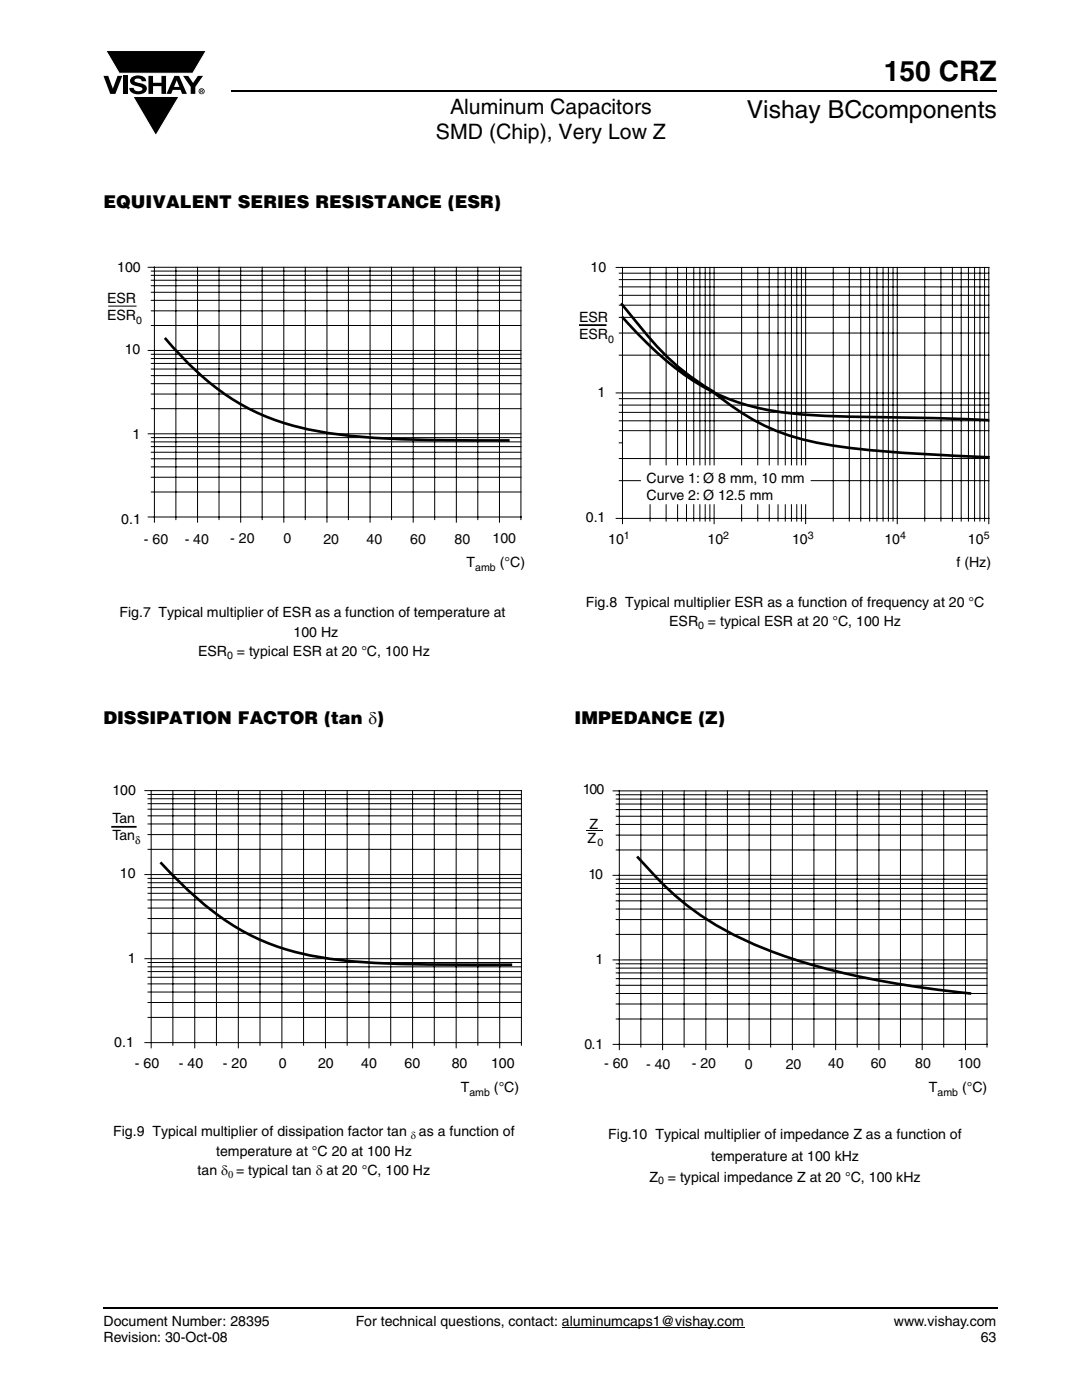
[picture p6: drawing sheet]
<svg xmlns="http://www.w3.org/2000/svg" width="216mm" height="279mm" viewBox="0 0 216 279" stroke-linecap="round" stroke-linejoin="round" font-family="sans-serif">
<g fill="#000">
<path d="M20.6 15.1h1l.9 2.6 1-2.6h.9l-1.4 3.6h-1zM21.1 10.1h20.1l-2.7 4.5h-14.7zM24.6 15.1h.9v3.6h-.9zM26.3 15.4a2.1 2.1 0 0 1 2.8 .4l.1 .4h-.9a.79 .79 0 0 0-.7-.5 .79 .79 0 0 0-.8 .4l.3 .3 1 .2a1.08 1.08 0 0 1 1.2 1 1.08 1.08 0 0 1-1.1 1.2 1.73 1.73 0 0 1-2.4-1.3h.9a.96 .96 0 0 0 .8 .7 .96 .96 0 0 0 .9-.4 1.31 1.31 0 0 0-1.2-.6 1.03 1.03 0 0 1-1.1-.6 1.03 1.03 0 0 1 .2-1.2zM29.6 15.1h.9v1.4h1.7v-1.4h.9v3.6h-.9v-1.5h-1.7v1.5h-.9zM26.5 19.3h9.2l-4.6 7.8zM36.5 15.1h1.1l.9 1.5 1-1.5h1l-1.5 2.3v1.3h-.9v-1.4zM20.6 260.8h.2v.4h-.2z"/>
<path d="M35.3 16l-.6 1.3h1.1zM34.8 15.1h.9l1.6 3.6h-1l-.3-.8h-1.5l-.3 .8h-1z"/>
<path d="M40.1 18v.2l.2-.1v-.1zM40 17.9h.4l.1 .2-.2 .2 .2 .2-.3-.2-.1 .2h-.1zM39.8 18.2a.46 .46 0 0 0 .9 0 .46 .46 0 0 0-.9 0zM39.6 18.2a.6 .6 0 0 1 1.2 0 .6 .6 0 0 1-1.2 0z"/>
</g>
<path d="M21.1 10.1h20.1l-2.7 4.5h-14.7zM26.5 19.3h9.2l-4.6 7.8z" fill="none" stroke="#fff" stroke-width=".2"/>
<path d="M112.1 264.9h36.4" fill="none" stroke="#000" stroke-width=".2"/>
<path d="M46.1 18.2h152.8M20.8 261h178.2" fill="none" stroke="#000" stroke-width=".36"/>
<path d="M21.4 43h83.2v71.5h-83.2z" fill="#fff"/>
<g fill="none" stroke="#000" stroke-width=".2">
<path d="M29.6 53.3h74.3v50.4M30.2 59.9h73.7M30.2 58.3h73.7M30.2 57h73.7M30.2 55.9h73.7M30.2 55h73.7M30.2 54.1h73.7M30.8 53.3v50.9M35.1 53.3v50.4M39.4 53.3v50.9M43.7 53.3v50.4M48 53.3v50.9"/>
<path d="M52.3 53.3v50.4M56.6 53.3v50.9M60.9 53.3v50.4M65.2 53.3v50.9M69.5 53.3v50.4M73.8 53.3v50.9M78.1 53.3v50.4M82.5 53.3v50.9M86.7 53.3v50.4M91.1 53.3v50.9M95.3 53.3v50.4M99.7 53.3v50.9"/>
<path d="M21.6 61.1h5.6M29.6 69.9h74.3M30.2 78.6h73.7M30.2 76.6h73.7M30.2 75h73.7M30.2 73.7h73.7M30.2 72.5h73.7M30.2 71.6h73.7M30.2 70.7h73.7M30.2 65h73.7M30.2 62h73.7M29.6 86.6h74.3"/>
<path d="M30.2 98.2h73.7M30.2 95.2h73.7M30.2 93.2h73.7M30.2 91.6h73.7M30.2 90.3h73.7M30.2 89.1h73.7M30.2 88.2h73.7M30.2 87.3h73.7M30.2 81.6h73.7M29.6 103.2h74.3"/>
</g>
<path d="M32.9 67.4a53.9 53.9 0 0 0 19.3 15.4 65.1 65.1 0 0 0 21.8 4.5l10.6 .5 17.1 .1" fill="none" stroke="#000" stroke-width=".53"/>
<path d="M20.6 156.2h83.5v64.3h-83.5z" fill="#fff"/>
<g fill="none" stroke="#000" stroke-width=".2">
<path d="M30.2 159.4h73.8M30.2 158.6h73.8M30.2 157.8h73.8v50.3h-73.8zM34.5 157.8v50.3M38.9 157.8v50.3M43.2 157.8v50.3M47.6 157.8v50.3M51.9 157.8v50.3M56.2 157.8v50.3M60.6 157.8v50.3M64.9 157.8v50.3M69.3 157.8v50.3"/>
<path d="M73.6 157.8v50.3M78 157.8v50.3M82.3 157.8v50.3M86.7 157.8v50.3M91 157.8v50.3M95.3 157.8v50.3M99.7 157.8v50.3M30.2 179.6h73.8M30.2 178.3h73.8M30.2 177.1h73.8M30.2 176.2h73.8M30.2 175.3h73.8"/>
<path d="M30.2 169.5h73.8M30.2 166.6h73.8M30.2 164.4h73.8M30.2 162.8h73.8M30.2 161.5h73.8M30.2 160.4h73.8M30.2 174.5h73.8M30.2 198h73.8M30.2 196.4h73.8M30.2 195h73.8M30.2 193.9h73.8M30.2 193h73.8"/>
<path d="M30.2 192.1h73.8M30.2 186.3h73.8M30.2 183.3h73.8M30.2 181.2h73.8M30.2 191.3h73.8M30.2 203h73.8M30.2 200.1h73.8"/>
</g>
<g fill="none" stroke="#050504" stroke-width=".2">
<path d="M28.9 157.8h1.3M29.5 159.4h.7M29.5 158.6h.7M28.9 174.5h1.3M29.5 179.6h.7M29.5 178.3h.7M29.5 177.1h.7M29.5 176.2h.7M29.5 175.3h.7M29.5 169.5h.7M29.5 166.6h.7M29.5 164.4h.7"/>
<path d="M29.5 162.8h.7M29.5 161.5h.7M29.5 160.4h.7M28.9 191.3h1.3M29.5 198h.7M29.5 196.4h.7M29.5 195h.7M29.5 193.9h.7M29.5 193h.7M29.5 192.1h.7M29.5 186.3h.7M29.5 183.3h.7"/>
<path d="M29.5 181.2h.7M28.9 208.1h1.3v1M29.5 203h.7M29.5 200.1h.7M34.5 208.1v.5M38.9 208.1v1M43.2 208.1v.5M47.6 208.1v1M51.9 208.1v.5M56.2 208.1v1M60.6 208.1v.5M64.9 208.1v1"/>
<path d="M69.3 208.1v.5M73.6 208.1v1M78 208.1v.5M82.3 208.1v1M86.7 208.1v.5M91 208.1v1M95.3 208.1v.5M99.7 208.1v1M104 208.1v.5"/>
</g>
<path d="M22.2 165h5.1" fill="none" stroke="#000" stroke-width=".35"/>
<path d="M32.2 172.3a63.4 63.4 0 0 0 18.1 14.5 55.3 55.3 0 0 0 20.7 5.1 407.2 407.2 0 0 0 30.9 .6" fill="none" stroke="#000" stroke-width=".53"/>
<path d="M115.5 51.9h82.3v61.9h-82.3z" fill="#fff"/>
<g fill="none" stroke="#000" stroke-width=".2">
<path d="M122.9 53.4h74.4v51.1M123.6 58.9h73.7M123.6 57.3h73.7M123.6 55.8h73.7M123.6 54.5h73.7M124.2 53.4v51.1M129.7 53.4v50.6M132.9 53.4v50.6M135.2 53.4v50.6M137 53.4v50.6M138.4 53.4v50.6M139.7 53.4v50.6"/>
<path d="M140.7 53.4v50.6M141.6 53.4v50.6M142.5 53.4v51.1M148 53.4v50.6M151.2 53.4v50.6M153.5 53.4v50.6M155.2 53.4v50.6M156.7 53.4v50.6M157.9 53.4v50.6M159 53.4v50.6M159.9 53.4v50.6M160.8 53.4v51.1"/>
<path d="M166.3 53.4v50.6M169.5 53.4v50.6M171.8 53.4v50.6M173.5 53.4v50.6M175 53.4v50.6M176.2 53.4v50.6M177.3 53.4v50.6M178.2 53.4v50.6M179 53.4v51.1M184.5 53.4v50.6M187.8 53.4v50.6M190 53.4v50.6"/>
<path d="M191.8 53.4v50.6M193.2 53.4v50.6M194.5 53.4v50.6M195.5 53.4v50.6M196.5 53.4v50.6M122.9 78.4h74.4M123.6 79.6h73.7M123.6 70.9h73.7M123.6 66.5h73.7M123.6 63.3h73.7M123.6 60.9h73.7M123.6 95.9h73.7"/>
<path d="M123.6 91.5h73.7M123.6 85.9h73.7M123.6 84h73.7M123.6 82.3h73.7M123.6 80.8h73.7M123.6 88.4h.6M122.9 103.5h74.4"/>
</g>
<path d="M124.1 60.7l1.1 1.4a71.9 71.9 0 0 0 11.2 12l2.7 2 3.2 2M124.3 63.4a64.1 64.1 0 0 0 17.3 14.5 49.3 49.3 0 0 0 20.8 5l6.3 .2 19.1 .4 9.3 .3M142.4 78.3a45.1 45.1 0 0 0 24.6 10.7 295.2 295.2 0 0 0 30.2 2.3" fill="none" stroke="#000" stroke-width=".53"/>
<path d="M128.1 93h33.5v7.5h-33.5z" fill="#fff"/>
<path d="M128.1 93h33.5v7.5h-33.5z" fill="none" stroke="#fff" stroke-width=".35"/>
<path d="M115.5 64.9h5.5" fill="none" stroke="#000" stroke-width=".35"/>
<path d="M116.3 156.1h80.7v63.2h-80.7z" fill="#fff"/>
<g fill="none" stroke="#000" stroke-width=".2">
<path d="M122.3 157.8h74.6v51.2M123 159.5h73.9M123 158.6h73.9M123.6 157.8v51.7M127.9 157.8v51.2M132.2 157.8v51.7M136.5 157.8v51.2M140.8 157.8v51.7M145.1 157.8v51.2M149.5 157.8v51.7M153.8 157.8v51.2M158.1 157.8v51.7"/>
<path d="M162.4 157.8v51.2M166.7 157.8v51.7M171 157.8v51.2M175.4 157.8v51.7M179.7 157.8v51.2M184 157.8v51.7M188.3 157.8v51.2M192.6 157.8v51.7M122.3 174.7h74.6M123 179.8h73.9M123 178.5h73.9M123 177.3h73.9"/>
<path d="M123 176.3h73.9M123 175.5h73.9M123 169.6h73.9M123 166.7h73.9M123 164.5h73.9M123 162.9h73.9M123 161.6h73.9M123 160.5h73.9M122.3 191.6h74.6M123 198.3h73.9M123 196.6h73.9M123 195.3h73.9"/>
<path d="M123 194.2h73.9M123 193.2h73.9M123 192.3h73.9M123 186.5h73.9M123 183.5h73.9M123 181.4h73.9M122.3 208.4h74.6M123 203.4h73.9M123 200.4h73.9"/>
</g>
<path d="M116.9 165.8h3.3" fill="none" stroke="#050504" stroke-width=".2"/>
<path d="M127.1 170.9a61.4 61.4 0 0 0 20 16 111.7 111.7 0 0 0 29.9 9.1l10.8 1.6 6 .7" fill="none" stroke="#000" stroke-width=".53"/>
<text font-size="5.6" x="176.3" y="16.1">150 CRZ</text>
<text font-size="4.9" x="149" y="23.6">Vishay BCcomponents</text>
<g font-size="4.2">
<text x="89.8" y="22.8">Aluminum Capacitors</text>
<text x="87" y="27.7">SMD (Chip), Very Low Z</text>
</g>
<g font-size="3.5">
<text x="20.6" y="41.6">EQUIVALENT SERIES RESISTANCE (ESR)</text>
<text x="20.6" y="144.4">DISSIPATION FACTOR (tan δ)</text>
<text x="114.7" y="144.4">IMPEDANCE (Z)</text>
</g>
<g font-size="2.8">
<text x="23.4" y="54.3">100</text>
<text x="117.8" y="54.4">10</text>
<text x="21.4" y="60.5">ESR</text>
<text x="21.4" y="63.9">ESR</text>
<text x="115.5" y="64.4">ESR</text>
<text x="24.9" y="70.7">10</text>
<text x="115.5" y="67.7">ESR</text>
<text x="119.2" y="79.2">1</text>
<text x="26.4" y="87.7">1</text>
<text x="129" y="99.7">Cur</text>
<text x="129" y="96.3">Cur</text>
<text x="133.6" y="99.7">ve 2: Ø 12.5 mm</text>
<text x="133.6" y="96.3">ve 1: Ø</text>
<text x="143.3" y="96.3">8 mm, 10 mm</text>
<text x="24.2" y="104.5">0.1</text>
<text x="116.9" y="104.2">0.1</text>
<text x="93.1" y="113.2">T</text>
<text x="99.7" y="113.2">(°C)</text>
<text x="121.4" y="108.6">10</text>
<text x="141.2" y="108.6">10</text>
<text x="158" y="108.6">10</text>
<text x="176.5" y="108.6">10</text>
<text x="190.9" y="113.2">f (Hz)</text>
<text x="193.1" y="108.6">10</text>
<text x="23.9" y="123.2">Fig.7 Typical multiplier of ESR as a function of temperature at</text>
<text x="116.9" y="121.1">Fig.8 Typical multiplier ESR as a function of frequency at 20 °C</text>
<text x="133.5" y="125">ESR = typical ESR at 20 °C, 100 Hz</text>
<text x="39.5" y="131">ESR = typical ESR at 20 °C, 100 Hz</text>
<text x="58.6" y="127.1">100 Hz</text>
<text x="22.4" y="158.7">100</text>
<text x="22.4" y="164.3">Tan</text>
<text x="22.4" y="167.7">Tan</text>
<text x="23.9" y="175.2">10</text>
<text x="25.5" y="192.2">1</text>
<text x="22.8" y="209">0.1</text>
<text x="26.9" y="213.2">- 60</text>
<text x="35.7" y="213.2">- 40</text>
<text x="44.5" y="213.2">- 20</text>
<text x="55.6" y="213.2">0</text>
<text x="63.5" y="213.2">20</text>
<text x="72.1" y="213.2">40</text>
<text x="80.7" y="213.2">60</text>
<text x="90.1" y="213.2">80</text>
<text x="98" y="213.2">100</text>
<text x="91.9" y="217.9">T</text>
<text x="98.6" y="217.9">(°C)</text>
<text x="185.3" y="217.9">T</text>
<text x="192" y="217.9">(°C)</text>
<text x="22.6" y="226.8">Fig.9 Typical multiplier of dissipation factor tan</text>
<text x="83.6" y="226.8">as a function of</text>
<text x="121.4" y="227.4">Fig.10 Typical multiplier of impedance Z as a function of</text>
<text x="43.1" y="230.7">temperature at °C 20 at 100 Hz</text>
<text x="141.9" y="231.6">temperature at 100 kHz</text>
<text x="39.4" y="234.6">tan δ = typical tan δ at 20 °C, 100 Hz</text>
<text x="129.6" y="235.9">Z = typical impedance Z at 20 °C, 100 kHz</text>
<text x="20.6" y="267.9">Revision: 30-Oct-08</text>
<text x="20.6" y="264.7">Document Number: 28395</text>
<text x="71" y="264.7">For technical questions, contact: aluminumcaps1@vishay.com</text>
<text x="178.4" y="264.7">www.vishay.com</text>
<text x="195.7" y="267.9">63</text>
</g>
<g font-size="2.8" fill="#050504">
<text x="28.7" y="108.5">- 60</text>
<text x="36.9" y="108.6">- 40</text>
<text x="45.9" y="108.4">- 20</text>
<text x="56.6" y="108.4">0</text>
<text x="64.5" y="108.6">20</text>
<text x="73.1" y="108.5">40</text>
<text x="81.9" y="108.5">60</text>
<text x="90.7" y="108.5">80</text>
<text x="98.3" y="108.4">100</text>
<text x="116.3" y="158.6">100</text>
<text x="117.6" y="165.4">Z</text>
<text x="117.2" y="168.2">Z</text>
<text x="117.4" y="175.4">10</text>
<text x="118.8" y="192.3">1</text>
<text x="116.7" y="209.3">0.1</text>
<text x="120.5" y="213.2">- 60</text>
<text x="128.9" y="213.4">- 40</text>
<text x="138" y="213.2">- 20</text>
<text x="148.6" y="213.3">0</text>
<text x="156.8" y="213.3">20</text>
<text x="165.3" y="213.2">40</text>
<text x="173.7" y="213.2">60</text>
<text x="182.6" y="213.2">80</text>
<text x="191" y="213.2">100</text>
</g>
<g font-size="2.1">
<text x="27.2" y="64.6">0</text>
<text x="121.3" y="68.4">0</text>
<text x="124.5" y="107.5">1</text>
<text x="144.3" y="107.5">2</text>
<text x="161.2" y="107.5">3</text>
<text x="179.6" y="107.5">4</text>
<text x="196.3" y="107.5">5</text>
<text x="94.8" y="113.9">amb</text>
<text x="139.3" y="125.5">0</text>
<text x="45.3" y="131.5">0</text>
<text x="27" y="168.4">δ</text>
<text x="93.7" y="218.6">amb</text>
<text x="187.1" y="218.6">amb</text>
<text x="82" y="227.3">δ</text>
<text x="45.5" y="235.1">0</text>
<text x="131.3" y="236.4">0</text>
</g>
<text font-size="2.1" fill="#050504" x="119.2" y="168.9">0</text>
</svg>
